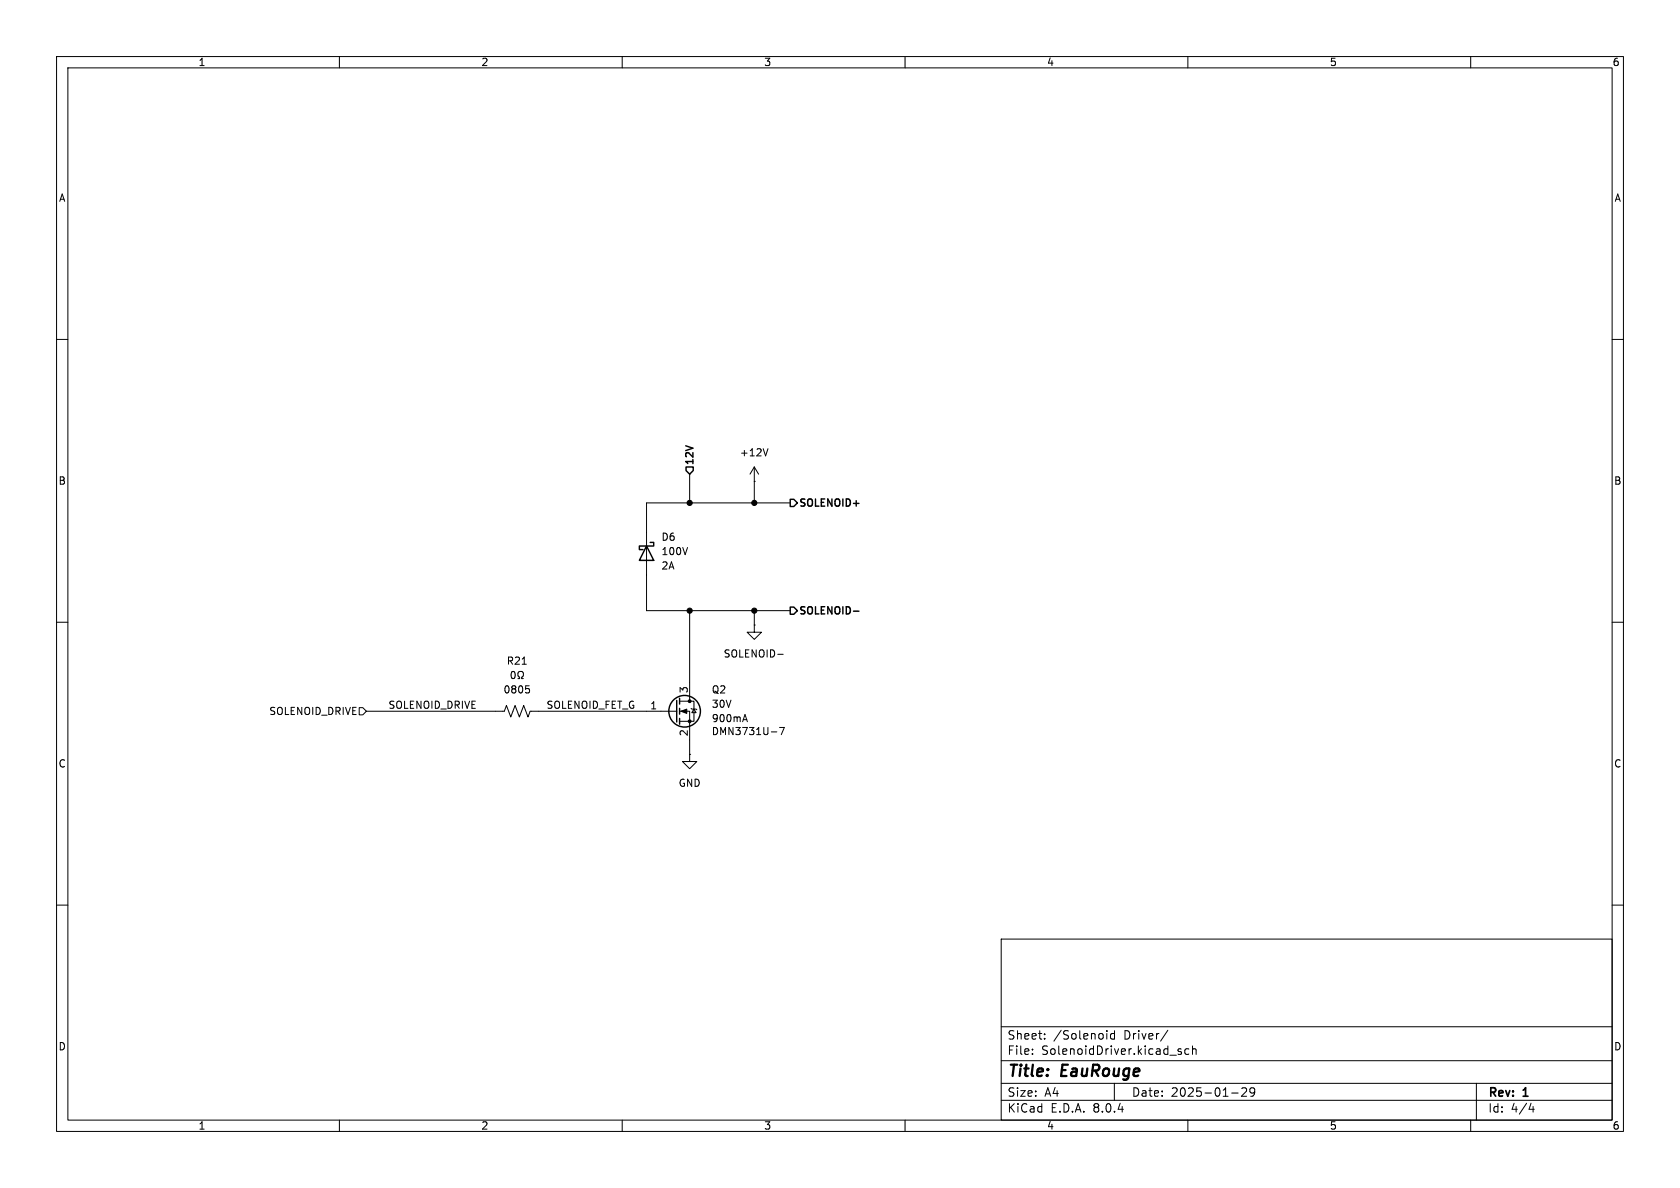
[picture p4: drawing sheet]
<svg xmlns="http://www.w3.org/2000/svg" width="297mm" height="210mm" viewBox="0 0 297 210" stroke-linecap="round" stroke-linejoin="round" font-family="sans-serif">
<g fill="none" stroke="#000" stroke-width=".18">
<path d="M10 10h277v190h-277zM12 12h273v186h-273zM60 10v2M110 10v2M160 10v2M210 10v2M260 10v2M10 60h2M285 60h2M135.8 79.3l-.5 1.3M121.9 83.8v5.1M133.3 85.1h.1"/>
<path d="M133.3 82.6l-.7 1.2M133.3 82.6v6.3M133.3 82.6l.8 1.2M139.7 88.9h-25.4v19.1h25.4M10 110h2M90.5 118.8l.2-.1a.68 .68 0 0 1 .4 .6 .68 .68 0 0 1-.4 .7l-.2-.2-.1-.3zM91.6 120h.3v-.3a.54 .54 0 0 1-.3-.7 .54 .54 0 0 1 .7-.3 .58 .58 0 0 1-.1 1v.3h.3M92.3 117.4h.7M121.9 108v16M133.3 110.5v1.3h1.3l-1.3 1.2-1.2-1.2h1.2M133.3 110.5h.1M133.3 108v2.5"/>
<path d="M137.5 115.7h1M285 110h2M63.5 125.1h.6l.7 .6-.7 .7h-.6zM64.8 125.7h24.4l.3-1 .8 2 .8-2 .7 2 .8-2 .7 2 .4-1h25.9M93 121.2h.6M93.4 121.7l.2 .3v.3l-.2 .2M120.1 125.7h1.8v7.7M120.1 124h2.6v3.5h-2.6M121.9 133.4v1.2h1.3l-1.3 1.3-1.3-1.3h1.3M121.9 133.4h.1M122.2 125.2l.1 .1h.8l.1 .2M122.7 125.3l.4 .7h-.8z"/>
<path d="M131.4 127.2h.6M131.7 126.3l.4 1.3M136.4 129.4h.9M137.8 128.6h.9l-.6 1.3M10 160h2M285 160h2M177 166h108v32h-108zM60 198v2M110 198v2M160 198v2M177 194.5h108M177 191.5h108"/>
<path d="M177 187.5h108M177 181.5h108M182.5 186.3v.1M182.5 185.5v.1M184.7 183.6v.1M184.7 182.8v.1M195.7 182.2v.1M195.7 182.7v1M197 191.5v3M197 182.2v1.5M197 182.8l-.4-.1-.3 .3v.4l.2 .2h.5M206.5 182.1l-1.3 2"/>
<path d="M208.2 185.7l.7 .4-.2 .3-.5-.1M208.8 185.5l-.3-.1-.3 .2M210 198v2M210.2 185.5l-.5-.1-.2 .3v.4l.1 .2h.6M210.8 185.5l.2-.1 .4 .1 .1 .9M210.8 184.9v1.5M217.7 193.2h1.2M219.5 192.4l.6-.1 .2 .1 .1 .3-.9 1.1h.9M221.8 192.9l-.3 .3h-.3l-.2-.3 .1-.5 .4-.1 .2 .1a.99 .99 0 0 1-.3 1.4h-.3M260 198v2M261 191.5v6.5M270.7 195l-.4 1.1h.9"/>
<path d="M271 195.6v1"/>
</g>
<g fill="none" stroke="#000" stroke-width=".25">
<path d="M114.3 96.5l1.3 2.6h-2.6zM114.9 95.9h.7v.6h-2.6v.7h.7M121.3 82.6h1.3v.6l-.7 .6-.6-.6zM139.7 88.3h.6l.7 .6-.7 .6h-.6zM139.7 107.3h.6l.7 .7-.7 .6h-.6zM150.9 108h1M119.6 123.8v3.8M120.1 123.4v1.1M120.1 125.2v1M120.1 127v1"/>
<circle cx="121" cy="125.7" r="2.79"/>
</g>
<g fill="#000" stroke="#000" stroke-width=".18">
<path d="M120.4 125.7l1-.4v.8z"/>
<circle cx="121.9" cy="88.9" r=".46"/>
<circle cx="133.3" cy="88.9" r=".46"/>
<circle cx="121.9" cy="108" r=".46"/>
<circle cx="133.3" cy="108" r=".46"/>
<circle cx="121.9" cy="124" r=".25"/>
<circle cx="121.9" cy="127.5" r=".25"/>
</g>
<g font-size="2.8">
<text x="178" y="190.9">Title:</text>
<text x="187.7" y="190.9">EauRouge</text>
</g>
<g font-size="2.1">
<text x="178" y="184">Sheet:</text>
<text x="186.2" y="184">/Solenoid</text>
<text x="198.7" y="184">Driver/</text>
<text x="178" y="186.7">File:</text>
<text x="184.1" y="186.7">SolenoidDriver.kicad_sch</text>
<text x="178" y="196.9">KiCad</text>
<text x="178" y="194.1">Size:</text>
<text x="184.7" y="194.1">A4</text>
<text x="185.7" y="196.9">E.D.A.</text>
<text x="193.3" y="196.9">8.0.4</text>
<text x="200" y="194.1">Date:</text>
<text x="207" y="194.1">2025-01-29</text>
<text x="263" y="194.3">Rev:</text>
<text x="263" y="196.9">Id:</text>
<text x="267.1" y="196.9">4/4</text>
<text x="269.4" y="194.3">1</text>
</g>
<g font-size="1.8">
<text x="35" y="11.9">1</text>
<text x="85" y="11.9">2</text>
<text x="135" y="11.9">3</text>
<text x="185" y="11.9">4</text>
<text x="235" y="11.9">5</text>
<text x="285" y="11.9">6</text>
<text x="10.3" y="35.9">A</text>
<text x="285.3" y="35.9">A</text>
<text x="122.9" y="82.4" transform="rotate(-90 122.9 82.4)">12V</text>
<text x="130.7" y="80.9">+12V</text>
<text x="10.3" y="85.9">B</text>
<text x="141.2" y="89.9">SOLENOID+</text>
<text x="285.3" y="85.9">B</text>
<text x="116.8" y="95.8">D6</text>
<text x="116.8" y="98.3">100V</text>
<text x="116.8" y="100.9">2A</text>
<text x="141.2" y="109">SOLENOID-</text>
<text x="89.5" y="117.7">R21</text>
<text x="127.8" y="116.4">SOLENOID-</text>
<text x="68.6" y="125.4">SOLENOID_DRIVE</text>
<text x="88.9" y="122.8">0805</text>
<text x="96.5" y="125.4">SOLENOID_FET_G</text>
<text x="114.9" y="125.5">1</text>
<text x="121.7" y="122.6" transform="rotate(-90 121.7 122.6)">3</text>
<text x="125.7" y="122.8">Q2</text>
<text x="125.7" y="125.3">30V</text>
<text x="47.5" y="126.6">SOLENOID_DRIVE</text>
<text x="121.7" y="130.2" transform="rotate(-90 121.7 130.2)">2</text>
<text x="125.7" y="130.1">DMN3731U-7</text>
<text x="125.7" y="127.9">900mA</text>
<text x="10.3" y="135.9">C</text>
<text x="285.3" y="135.9">C</text>
<text x="119.9" y="139.3">GND</text>
<text x="10.3" y="185.9">D</text>
<text x="285.3" y="185.9">D</text>
<text x="35" y="199.9">1</text>
<text x="85" y="199.9">2</text>
<text x="135" y="199.9">3</text>
<text x="185" y="199.9">4</text>
<text x="235" y="199.9">5</text>
<text x="285" y="199.9">6</text>
</g>
</svg>
